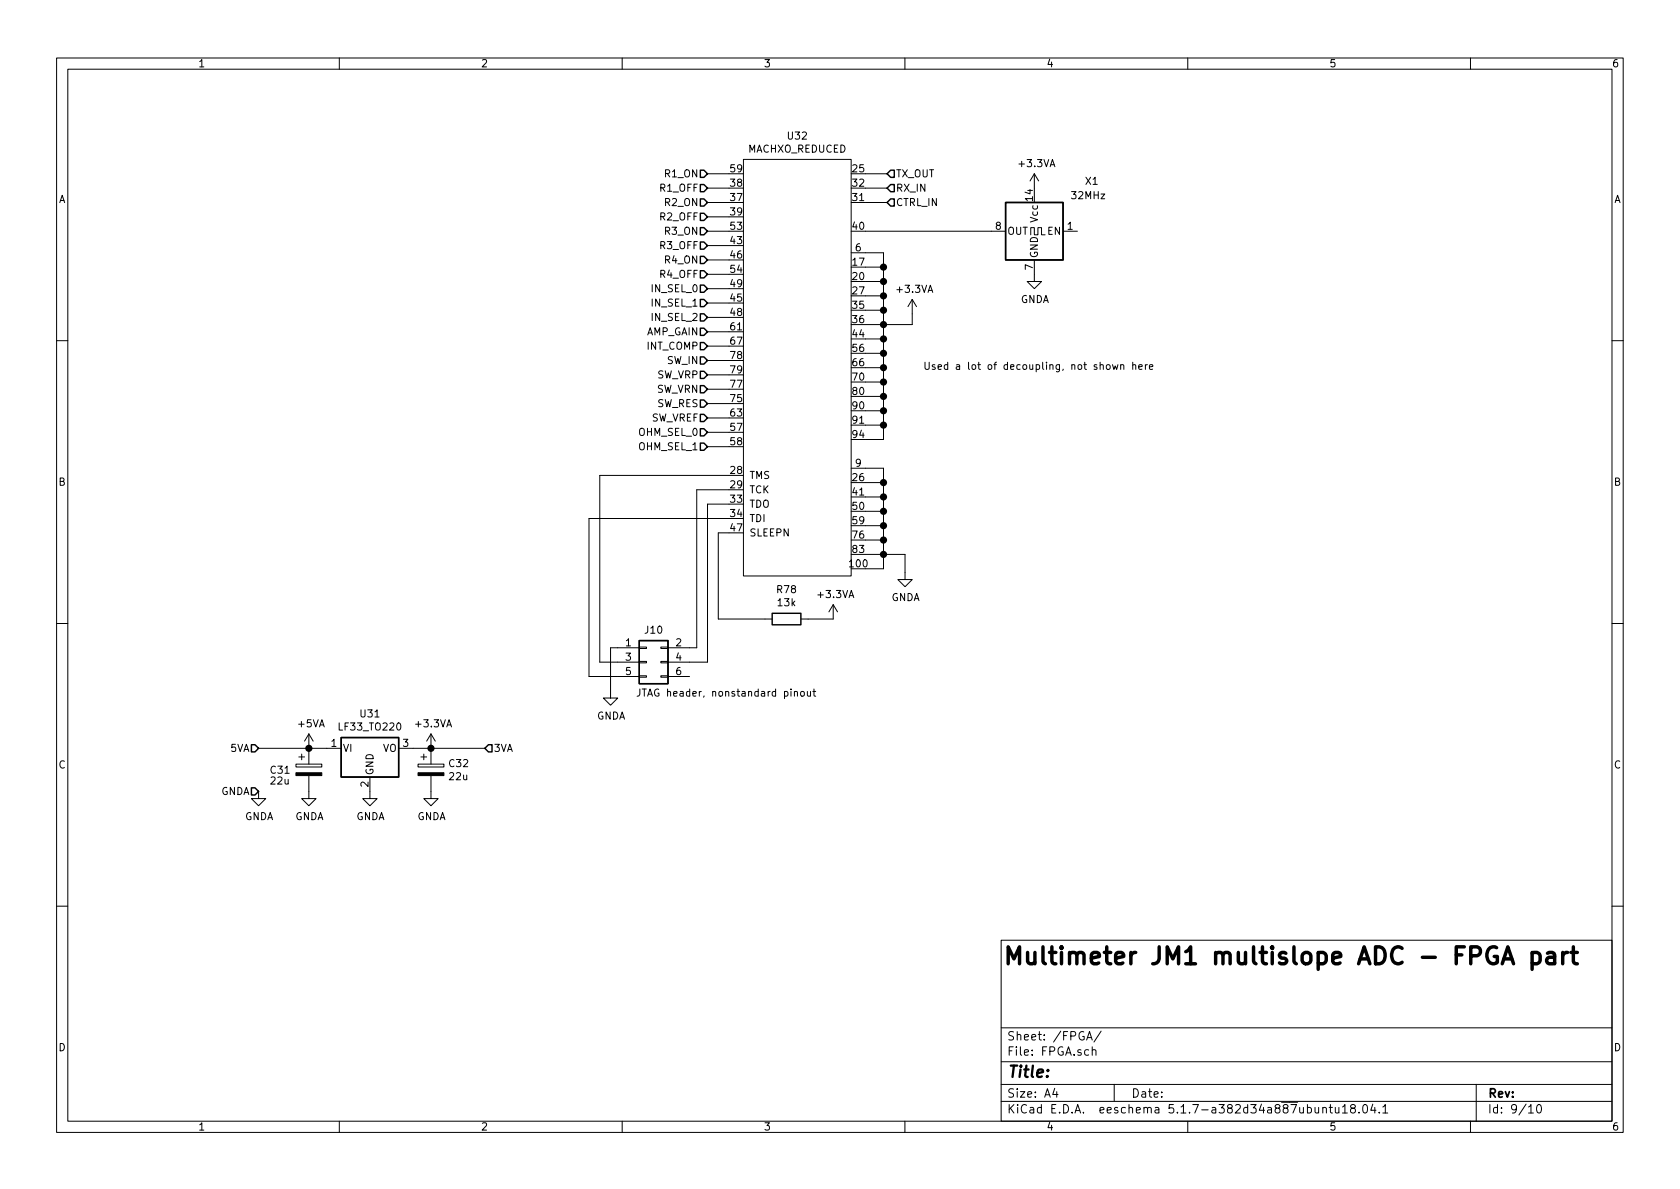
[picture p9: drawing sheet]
<svg xmlns="http://www.w3.org/2000/svg" width="297mm" height="210mm" viewBox="0 0 297 210" stroke-linecap="round" stroke-linejoin="round" font-family="sans-serif">
<g fill="none" stroke="#000" stroke-width=".18">
<path d="M10 10.3h277v189.9h-277zM12 12.2h273v186.1h-273zM60 10.3v1.9M110 10.3v1.9M160 10.3v1.9M210 10.3v1.9M260 10.3v1.9M125.1 38.3h3.8M125.1 35.8h3.8M125.1 33.3h3.8M125.1 30.7h3.8M131.4 28.2h19.1v73.6h-19.1z"/>
<path d="M153 35.8h3.8M153 33.3h3.8M153 30.7h3.8M182.9 30.7l-.8 1.3M182.9 30.7v2.6M182.9 30.7l.7 1.3M125.1 40.9h3.8M125.1 43.4h3.8M125.1 58.7h3.8M125.1 56.1h3.8M125.1 53.6h3.8M125.1 51h3.8"/>
<path d="M125.1 48.5h3.8M125.1 46h3.8M150.5 44.7h5.7v33h-3.2M153 40.9h24.8M153 54.9h3.2M153 47.2h3.2M153 49.8h3.2M153 52.3h3.2M153 59.9h3.2M161.3 53l-.8 1.2M161.3 53v4.4h-8.3M161.3 53l.8 1.2"/>
<path d="M182.2 41.5v-1.2h.7v1.2h.6v-1.2h.6v1.2h.7M182.9 46v3.8h1.2l-1.2 1.2-1.3-1.2h1.3M188 40.9h2.5M10 60.2h2M125.1 79h3.8M125.1 76.4h3.8M125.1 73.9h3.8M125.1 71.4h3.8M125.1 68.8h3.8M125.1 66.3h3.8M125.1 63.7h3.8M125.1 61.2h3.8"/>
<path d="M153 67.6h3.2M153 62.5h3.2M153 65h3.2M153 70.1h3.2M153 72.6h3.2M153 75.2h3.2M195.7 64.5h.3l.3 .2-.1 .6h-.3l-.3-.2zM196.7 64.5l.3 .8 .2-.6 .2 .6 .3-.8M198.1 64.6l.2-.1h.3l.1 .8M198.1 64.5v.8M200.3 64.6l.2-.1h.3v.8M200.3 64.1v1.2"/>
<path d="M201.3 64.9l.7-.1-.1-.3h-.4l-.2 .2 .1 .6h.5M202.5 64.5v.8M202.9 64.5h-.3l-.1 .2M203.2 64.9l.6-.1v-.3h-.4l-.2 .2 .1 .6h.5M285 60.2h2M128.9 94.2h-1.9v15.3h9.5M128.9 86.6h-5.7v27.9h-5.1M128.9 84.1h-22.9v33h7M128.9 89.1h-3.8v28h-7M128.9 91.7h-24.8v27.9h8.9M150.5 82.8h5.7v17.8h-3.2M153 98h7v4.5h1.3l-1.3 1.3-1.3-1.3h1.3"/>
<path d="M153 87.9h3.2M153 95.5h3.2M153 93h3.2M153 90.4h3.2M153 85.3h3.2M10 110.3h2M113 119.5h1.3v.3h-1.3zM113 114.4h1.3v.3h-1.3zM113 117h1.3v.2h-1.3zM113 114.5h-5.1v8.9h1.3l-1.3 1.3-1.2-1.3h1.2M116.8 119.5h1.3v.3h-1.3zM116.8 114.4h1.3v.3h-1.3z"/>
<path d="M116.8 117h1.3v.2h-1.3zM118.1 119.6h3.8M147.3 106.9l-.7 1.3M147.3 106.9v2.6h-5.7M147.3 106.9l.8 1.3M285 110.3h2M45.7 139.9v1.3h1.3l-1.3 1.3-1.3-1.3h1.3M45.7 132.3h14.6M52.3 135.1h4.6v.5h-4.6zM52.8 133.9h1M53.3 133.3v1.1M54.6 137.2v4h1.3l-1.3 1.3-1.3-1.3h1.3"/>
<path d="M54.6 129.8v5.3M54.6 129.8l-.8 1.3M54.6 129.8l.8 1.3M65.4 137.4v3.8h1.3l-1.3 1.3-1.3-1.3h1.3M70.5 132.3h15.2M73.9 135.1h4.6v.5h-4.6zM74.4 133.9h1M74.9 133.3v1.1M76.2 137.2v4h1.3l-1.3 1.3-1.3-1.3h1.3M76.2 129.8v5.3M76.2 129.8l-.8 1.3M76.2 129.8l.8 1.3"/>
<path d="M139.9 121.8v.2M139.9 122.3v.8M140.5 122.4l.1-.1h.3l.1 .8M140.5 122.3v.8M141.6 122.4l.2-.1 .4 .1v.5l-.1 .2h-.3l-.2-.1zM142.7 122.3l.1 .8h.3l.2-.1M143.3 122.3v.8M143.7 122.3h.5M143.9 121.8v1.1l.3 .2M10 160.2h2M177 166.3h108v32h-108zM285 160.2h2"/>
<path d="M60 198.3v1.9M110 198.3v1.9M160 198.3v1.9M177 194.8h108M177 191.8h108M177 187.8h108M177 181.8h108M186.5 192.5l-.4 1h1M186.8 193v1M192.1 183.9l.5-1.5 .5 1.5M192.3 183.5h.7M193.1 185.7h.1a.37 .37 0 0 1 .6 .1v.8"/>
<path d="M193.1 185.1v1.5M194.7 182.3l-1.3 2M197 191.8v3M210 198.3v1.9M233.9 196v-.1a.37 .37 0 0 1 .6 .1v.8M233.9 195.8v1M235 195.8h.6M235.2 195.3v1.3l.4 .2M236.1 195.8v.9l.4 .1 .2-.1M236.7 195.8v1M237.4 195.8l.4-.5v1.5M237.4 196.8h.8"/>
<path d="M239.1 196l-.2-.2-.1-.2 .3-.3h.3l.2 .3v.2l-.7 .2a.48 .48 0 0 0 0 .7l.2 .1 .5-.1a.48 .48 0 0 0-.2-.7M240.3 196.7v.1M241.1 195.5l.3-.2a.94 .94 0 0 1 0 1.5l-.4-.3-.1-.6zM242.7 195.2l-.3 1.1h.9M243.1 195.8v1M243.9 196.7v.1M244.5 195.8l.4-.5v1.5M244.5 196.8h.9M260 198.3v1.9M261 191.8v6.5M270.3 195.8l.4-.5v1.5M270.3 196.8h.8"/>
<path d="M271.8 195.5l.4-.2a.94 .94 0 0 1 0 1.5 .79 .79 0 0 1-.4-1.3z"/>
</g>
<g fill="none" stroke="#000" stroke-width=".25">
<path d="M123.8 32.6h.7l.6 .7-.6 .6h-.7zM123.8 37.7h.7l.6 .6-.6 .7h-.7zM123.8 35.2h.7l.6 .6-.6 .6h-.7zM123.8 30.1h.7l.6 .6-.6 .7h-.7zM157.5 30.1h.6v1.3h-.6l-.7-.7zM157.5 32.6h.6v1.3h-.6l-.7-.6zM157.5 35.2h.6v1.2h-.6l-.7-.6zM177.8 35.8h10.2v10.2h-10.2zM123.8 55.5h.7l.6 .6-.6 .7h-.7zM123.8 58h.7l.6 .7-.6 .6h-.7zM123.8 53h.7l.6 .6-.6 .6h-.7zM123.8 50.4h.7l.6 .6-.6 .7h-.7z"/>
<path d="M123.8 47.9h.7l.6 .6-.6 .6h-.7zM123.8 45.3h.7l.6 .7-.6 .6h-.7zM123.8 42.8h.7l.6 .6-.6 .7h-.7zM123.8 40.3h.7l.6 .6-.6 .6h-.7zM123.8 68.2h.7l.6 .6-.6 .7h-.7zM123.8 65.7h.7l.6 .6-.6 .6h-.7zM123.8 70.7h.7l.6 .7-.6 .6h-.7zM123.8 73.3h.7l.6 .6-.6 .6h-.7zM123.8 63.1h.7l.6 .6-.6 .7h-.7zM123.8 75.8h.7l.6 .6-.6 .7h-.7zM123.8 78.4h.7l.6 .6-.6 .6h-.7zM123.8 60.6h.7l.6 .6-.6 .6h-.7z"/>
<path d="M113 113.3h5.1v7.6h-5.1zM136.5 108.5h5.1v2h-5.1zM44.4 131.7h.7l.6 .6-.6 .7h-.7zM44.4 139.3h.7l.6 .6-.6 .7h-.7zM60.3 130.4h10.2v7h-10.2zM86.4 131.7h.6v1.3h-.6l-.7-.7z"/>
</g>
<path d="M52.3 136.6h4.6v.6h-4.6zM73.9 136.6h4.6v.6h-4.6z" fill="#000" stroke="#000" stroke-width=".18"/>
<path d="M265.6 170.4l1-3 1 3M265.9 169.6h1.4M270.9 168.6l.3-.2h.6l.4 .3 .1 .3v.8l-.1 .3-.4 .3h-.6l-.3-.1M270.9 168.4v3M273.6 168.6l.3-.2h.5l.4 .2 .1 .3v1.5M274.9 169.1l-.3 .2h-.7a.59 .59 0 0 0-.5 .6 .59 .59 0 0 0 .5 .5h.7l.3-.1M276.3 168.4v2M277.2 168.4a.82 .82 0 0 0-.9 .6M277.7 168.4h1.2M278.2 167.4v2.6l.1 .3 .6 .1" fill="none" stroke="#000" stroke-width=".61"/>
<g fill="#000" stroke="#000" stroke-width=".25">
<circle cx="156.2" cy="49.8" r=".51"/>
<circle cx="156.2" cy="57.4" r=".51"/>
<circle cx="156.2" cy="47.2" r=".51"/>
<circle cx="156.2" cy="59.9" r=".51"/>
<circle cx="156.2" cy="52.3" r=".51"/>
<circle cx="156.2" cy="54.9" r=".51"/>
<circle cx="156.2" cy="72.6" r=".51"/>
<circle cx="156.2" cy="75.2" r=".51"/>
<circle cx="156.2" cy="62.5" r=".51"/>
<circle cx="156.2" cy="67.6" r=".51"/>
<circle cx="156.2" cy="65" r=".51"/>
<circle cx="156.2" cy="70.1" r=".51"/>
<circle cx="156.2" cy="85.3" r=".51"/>
<circle cx="156.2" cy="98" r=".51"/>
<circle cx="156.2" cy="95.5" r=".51"/>
<circle cx="156.2" cy="90.4" r=".51"/>
<circle cx="156.2" cy="93" r=".51"/>
<circle cx="156.2" cy="87.9" r=".51"/>
<circle cx="54.6" cy="132.3" r=".51"/>
<circle cx="76.2" cy="132.3" r=".51"/>
</g>
<text font-size="4.2" x="177.2" y="170.6">Multimeter JM1 multislope ADC - FPGA part</text>
<text font-size="2.8" x="178" y="190.5">Title:</text>
<g font-size="2.1">
<text x="178" y="184">Sheet: /FPGA/</text>
<text x="178" y="186.7">File: FPGA.sch</text>
<text x="178" y="196.9">KiCad E.D.A. eeschema 5.1.7-a382d34a887ubuntu18.04.1</text>
<text x="178" y="194.1">Size: A4</text>
<text x="200" y="194.1">Date:</text>
<text x="263" y="194.1">Rev:</text>
<text x="263" y="196.9">Id: 9/10</text>
</g>
<g font-size="1.8">
<text x="35" y="11.9">1</text>
<text x="85" y="11.9">2</text>
<text x="135" y="11.9">3</text>
<text x="185" y="11.9">4</text>
<text x="235" y="11.9">5</text>
<text x="285" y="11.9">6</text>
<text x="132.2" y="27">MACHXO_REDUCED</text>
<text x="139.3" y="24.7">U32</text>
<text x="180.3" y="29.6">+3.3VA</text>
<text x="10.4" y="35.9">A</text>
<text x="116.8" y="33.9">R1_OFF</text>
<text x="117.7" y="31.4">R1_ON</text>
<text x="129.2" y="35.6">37</text>
<text x="129.2" y="33">38</text>
<text x="129.2" y="30.5">59</text>
<text x="150.8" y="30.5">25</text>
<text x="150.8" y="35.6">31</text>
<text x="150.8" y="33">32</text>
<text x="158.4" y="31.4">TX_OUT</text>
<text x="158.4" y="33.9">RX_IN</text>
<text x="182.6" y="35.5" transform="rotate(-90 182.6 35.5)">14</text>
<text x="189.6" y="35.2">32MHz</text>
<text x="192" y="32.7">X1</text>
<text x="285.4" y="35.9">A</text>
<text x="116.8" y="39">R2_OFF</text>
<text x="117.7" y="41.5">R3_ON</text>
<text x="117.7" y="36.4">R2_ON</text>
<text x="129.2" y="38.1">39</text>
<text x="129.2" y="40.6">53</text>
<text x="150.8" y="40.6">40</text>
<text x="158.4" y="36.4">CTRL_IN</text>
<text x="176" y="40.6">8</text>
<text x="178.1" y="41.5">OUT</text>
<text x="183.5" y="39.2" transform="rotate(-90 183.5 39.2)">Vcc</text>
<text x="185.2" y="41.5">EN</text>
<text x="188.7" y="40.6">1</text>
<text x="116.8" y="44.1">R3_OFF</text>
<text x="117.7" y="46.6">R4_ON</text>
<text x="129.2" y="43.2">43</text>
<text x="129.2" y="45.7">46</text>
<text x="150.8" y="47">17</text>
<text x="151.3" y="44.4">6</text>
<text x="182.6" y="47.7" transform="rotate(-90 182.6 47.7)">7</text>
<text x="183.5" y="45.7" transform="rotate(-90 183.5 45.7)">GND</text>
<text x="115.4" y="51.7">IN_SEL_0</text>
<text x="116.8" y="49.1">R4_OFF</text>
<text x="129.2" y="53.3">45</text>
<text x="129.2" y="50.8">49</text>
<text x="129.2" y="48.3">54</text>
<text x="150.8" y="49.5">20</text>
<text x="150.8" y="52.1">27</text>
<text x="158.7" y="51.8">+3.3VA</text>
<text x="180.4" y="53.6">GNDA</text>
<text x="114.2" y="59.3">AMP_GAIN</text>
<text x="115.4" y="56.8">IN_SEL_2</text>
<text x="115.4" y="54.2">IN_SEL_1</text>
<text x="129.2" y="55.9">48</text>
<text x="129.2" y="58.4">61</text>
<text x="150.8" y="54.6">35</text>
<text x="150.8" y="57.1">36</text>
<text x="150.8" y="59.7">44</text>
<text x="114.4" y="61.8">INT_COMP</text>
<text x="118" y="64.4">SW_IN</text>
<text x="129.2" y="61">67</text>
<text x="129.2" y="63.5">78</text>
<text x="150.8" y="62.2">56</text>
<text x="150.8" y="64.8">66</text>
<text x="163.2" y="65.4">Used a lot of decoupling, not shown here</text>
<text x="116" y="69.5">SW_VRN</text>
<text x="116.1" y="66.9">SW_VRP</text>
<text x="129.2" y="71.1">75</text>
<text x="129.2" y="68.6">77</text>
<text x="129.2" y="66">79</text>
<text x="150.8" y="67.3">70</text>
<text x="150.8" y="69.8">80</text>
<text x="113.1" y="77.1">OHM_SEL_0</text>
<text x="115" y="74.5">SW_VREF</text>
<text x="116.1" y="72">SW_RES</text>
<text x="129.2" y="76.2">57</text>
<text x="129.2" y="73.7">63</text>
<text x="150.8" y="72.4">90</text>
<text x="150.8" y="74.9">91</text>
<text x="150.8" y="77.5">94</text>
<text x="113.1" y="79.6">OHM_SEL_1</text>
<text x="129.2" y="83.8">28</text>
<text x="129.2" y="78.7">58</text>
<text x="151.3" y="82.5">9</text>
<text x="10.4" y="85.9">B</text>
<text x="129.2" y="86.4">29</text>
<text x="129.2" y="88.9">33</text>
<text x="132.5" y="84.7">TMS</text>
<text x="132.5" y="87.2">TCK</text>
<text x="132.5" y="89.8">TDO</text>
<text x="150.8" y="85.1">26</text>
<text x="150.8" y="87.6">41</text>
<text x="285.4" y="85.9">B</text>
<text x="129.2" y="91.4">34</text>
<text x="129.2" y="94">47</text>
<text x="132.5" y="92.3">TDI</text>
<text x="132.5" y="94.9">SLEEPN</text>
<text x="150.8" y="90.2">50</text>
<text x="150.8" y="92.7">59</text>
<text x="150.8" y="95.2">76</text>
<text x="150.3" y="100.3">100</text>
<text x="150.8" y="97.8">83</text>
<text x="137.4" y="104.9">R78</text>
<text x="137.6" y="107.2">13k</text>
<text x="144.7" y="105.8">+3.3VA</text>
<text x="157.6" y="106.3">GNDA</text>
<text x="114.1" y="112.1">J10</text>
<text x="110.6" y="114.3">1</text>
<text x="110.6" y="116.8">3</text>
<text x="110.6" y="119.4">5</text>
<text x="119.5" y="114.3">2</text>
<text x="119.5" y="116.8">4</text>
<text x="119.5" y="119.4">6</text>
<text x="112.4" y="123.2">JTAG header, nonstandard pinout</text>
<text x="52.8" y="128.6">+5VA</text>
<text x="60.1" y="129.2">LF33_TO220</text>
<text x="63.8" y="126.9">U31</text>
<text x="73.6" y="128.6">+3.3VA</text>
<text x="105.5" y="127.2">GNDA</text>
<text x="10.4" y="135.9">C</text>
<text x="40.8" y="133">5VA</text>
<text x="47.9" y="136.8">C31</text>
<text x="58.6" y="132.1">1</text>
<text x="60.6" y="133">VI</text>
<text x="66" y="137.2" transform="rotate(-90 66 137.2)">GND</text>
<text x="67.7" y="133">VO</text>
<text x="71.3" y="132.1">3</text>
<text x="79.5" y="135.7">C32</text>
<text x="79.5" y="138">22u</text>
<text x="87.2" y="133">3VA</text>
<text x="285.4" y="135.9">C</text>
<text x="39" y="140.6">GNDA</text>
<text x="48" y="138.7">22u</text>
<text x="65.2" y="139.2" transform="rotate(-90 65.2 139.2)">2</text>
<text x="43.3" y="145">GNDA</text>
<text x="52.1" y="145">GNDA</text>
<text x="62.9" y="145">GNDA</text>
<text x="73.7" y="145">GNDA</text>
<text x="10.4" y="185.9">D</text>
<text x="285.4" y="185.9">D</text>
<text x="35" y="199.9">1</text>
<text x="85" y="199.9">2</text>
<text x="135" y="199.9">3</text>
<text x="185" y="199.9">4</text>
<text x="235" y="199.9">5</text>
<text x="285" y="199.9">6</text>
</g>
</svg>
